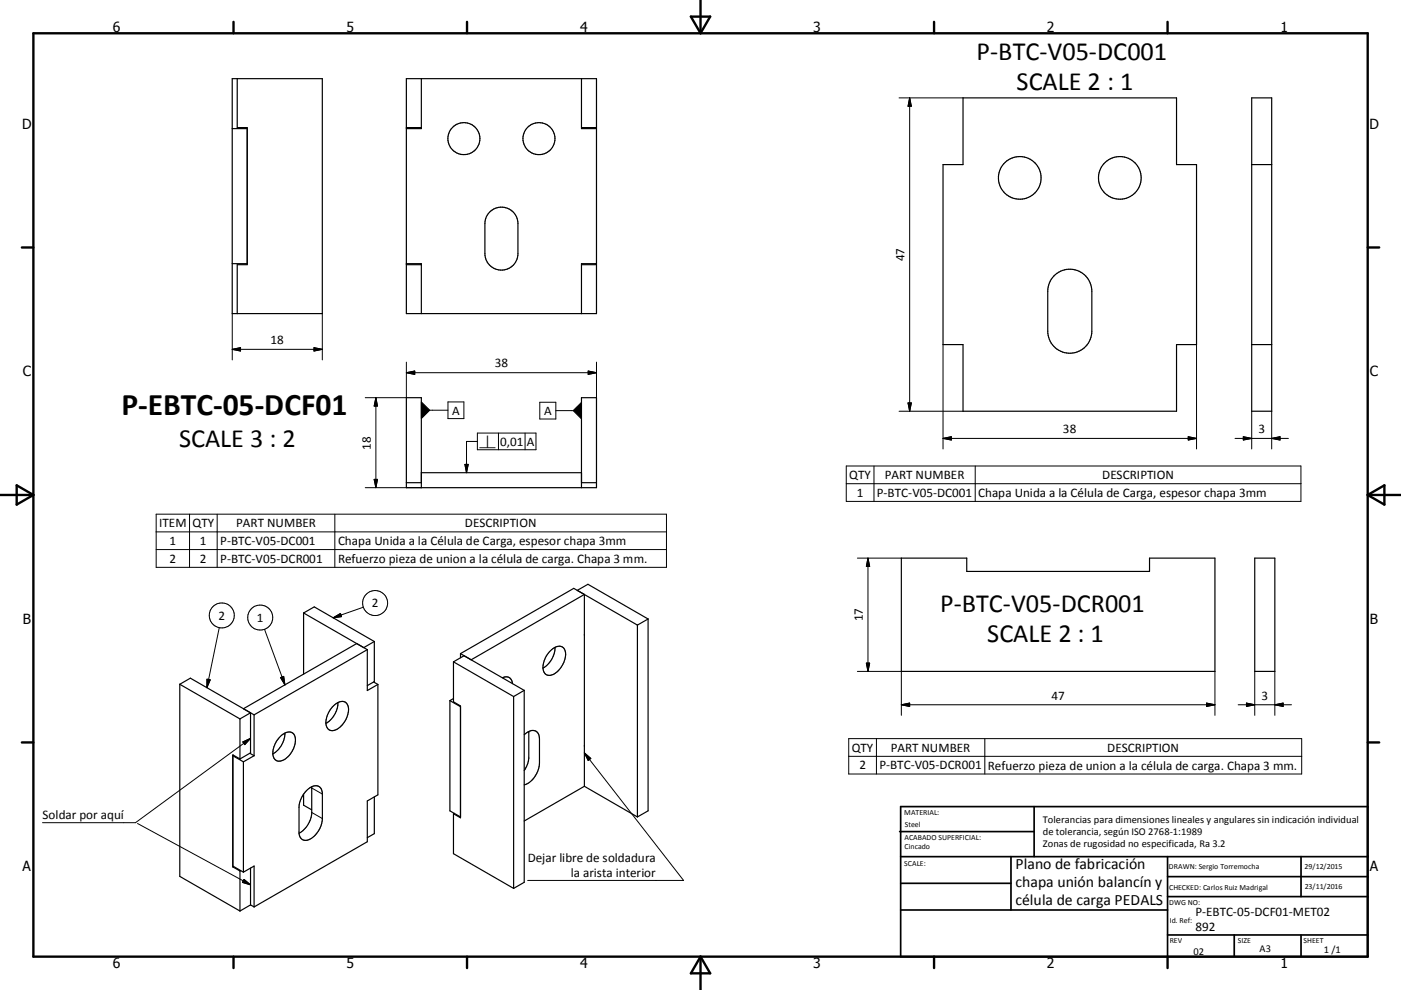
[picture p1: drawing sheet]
<svg xmlns="http://www.w3.org/2000/svg" width="420mm" height="297mm" viewBox="0 0 420 297" stroke-linecap="round" stroke-linejoin="round" font-family="sans-serif">
<g fill="none" stroke="#000" stroke-width=".36">
<path d="M69.6 38.6h4.5M69.6 23.6h27v70.5h-27zM71.1 23.6v14.7h3v41.1h-3v14.7M121.8 23.6h57v70.5h-57zM121.8 38.3h4.5M126.3 23.6v15h-4.5M174.3 23.6v15h4.5M174.3 38.3h4.5M288.7 29.4h64v20h6v54h-6v20h-64v-20h-6v-54h6zM375.3 29.4h6v94h-6zM375.3 49.4h6M69.6 79.1h4.5"/>
<path d="M121.8 79.1h4.5v15M121.8 79.4h4.5M146.7 63.7a4.9 4.9 0 0 1 5.5-1.2 4.9 4.9 0 0 1 3.1 4.6v9a5 5 0 0 1-5 4.9 5 5 0 0 1-4.9-4.9v-9.5l.4-1.6zM174.3 79.4h4.5M178.8 79.1h-4.5v15M316 82.8a6.6 6.6 0 0 1 7.2-1.6 6.6 6.6 0 0 1 4.1 6.2v12a6.6 6.6 0 0 1-6.6 6.6 6.6 6.6 0 0 1-6.6-6.6v-12a6.8 6.8 0 0 1 1.9-4.6zM375.3 103.4h6M121.8 144.8h4.5M126.3 146.3v-27h-4.5v27h57v-27h-4.5v27M126.3 141.8h48M174.3 144.8h4.5M175.2 178.3l-3.2-1.8-33.9 19.6"/>
<path d="M175.2 178.3v57.6M175.2 178.3l-33.9 19.7M270.2 167.4h19.6v4h54.8v-4h19.6v34h-94zM376.2 167.4h6v34h-6zM91 183.9l18.1 10.4 3.1-1.8M91 183.9l3.2-1.8 18 10.4M91 183.9v18.3M110.1 194.9l-3.2-1.8-33.9 19.5 3.2 1.9M110.1 194.9v12.3l3.2-1.9M110.1 194.9l-33.9 19.6M112.2 192.5v12l-2.1 1.2M136 198.6v12l2.1 1.2v33.5l-2.1-1.2"/>
<path d="M136 198.6l18 10.4M138.1 196.1v1.2M138.1 196.1l19.1 11M139.1 196.7l-3.1 1.9M165.1 195.2a2.58 2.58 0 0 1 4.1-.4 6.6 6.6 0 0 1-3.4 7.6 2.03 2.03 0 0 1-2.2-.1 2.03 2.03 0 0 1-.8-2.1 7.6 7.6 0 0 1 2.3-5zM166.4 194.2a7.4 7.4 0 0 1-3.6 6.2M191.1 187.5v57.6M194.3 185.7l-18-10.4-3.2 1.8 18 10.4M194.3 185.7l-3.2 1.8M194.3 185.7v57.6l-3.2 1.8M53.9 205.3l18 10.4M53.9 205.3l3.2-1.8 18 10.4"/>
<path d="M53.9 205.3v57.6l18 10.4M71.9 215.7v12M75.1 213.9v12l-3.2 1.8M75.1 213.9l-3.2 1.8M76.2 214.5v12.2M85.4 219.9a7.3 7.3 0 0 1-3.6 6.3M99.6 212.1a3.1 3.1 0 0 1 4.2-1.2 4.9 4.9 0 0 1-.6 5.8 3.9 3.9 0 0 1-4.5 2.3 3.6 3.6 0 0 1-.5-4.6zM101.3 210.8a7.5 7.5 0 0 1-3.6 6.2M112 204.6l1.3 .7M113.3 205.3v33.2l-3.2 1.8v12.2l-33.9 19.6M134.9 210.2v33.1l3.2 1.8M134.9 210.2l3.2 1.8"/>
<path d="M136 209.6l-1.1 .6M150.6 203.3a1.97 1.97 0 0 1 2.1 0 1.97 1.97 0 0 1 1 1.8M154 209v57.5M157.2 207.1v57.6l-3.2 1.8M157.2 207.1l-3.2 1.9M158.5 219.5v8.1a7.6 7.6 0 0 1-1.3 3.6M70 226.6l-.2 .1 3.2 1.9M71.9 227.7l-2.1-1.2v33.6M73 228.6v33.1M74.9 226l1.3 .7M76.2 226.7l-3.2 1.9M84.1 220.9a2.72 2.72 0 0 1 4-.7 6.1 6.1 0 0 1-2.2 7.2 2.28 2.28 0 0 1-3.9-.3 6.6 6.6 0 0 1 2.1-6.2z"/>
<path d="M91 238.3v3.3l2.5 1.4M92.2 236.9a2.54 2.54 0 0 1 4.1-.2l.4 1.5v7.4a7.1 7.1 0 0 1-4.8 6.5 2.07 2.07 0 0 1-2.3-2.5v-7.3a7.8 7.8 0 0 1 2.6-5.4zM93.5 236.1v8.1a7.7 7.7 0 0 1-3.8 5.8M112.2 239.1v11l-2.1 1.2M157.2 220.4a2.95 2.95 0 0 1 3.8-.8l.5 .8 .2 .8v7.8a7.3 7.3 0 0 1-4.5 6.5M175.2 235.9l-18 10.4M175.2 235.9l15.9 9.2M69.8 259.8l3.2 1.9M70 260l-.2 .1M136 244.1v12l18 10.4M136.2 244l-.2 .1M69.8 260.1l2.1 1.2"/>
<path d="M71.9 261.3v12M72.1 261.2l-.2 .1M73 261.7l3.2-1.9v12.3M75.1 271.5l1.1 .6M75.1 271.5l-3.2 1.8M75.1 260.4v11.1"/>
<circle cx="139.1" cy="41.6" r="4.8"/>
<circle cx="161.6" cy="41.6" r="4.8"/>
<circle cx="305.7" cy="53.4" r="6.4"/>
<circle cx="335.7" cy="53.4" r="6.4"/>
</g>
<g fill="none" stroke="#000" stroke-width=".3">
<path d="M269.5 29.4h19.2M272.7 29.4v94M272.7 29.4l.5 2.5h-1zM69.6 94.1v13.9M96.6 94.1v13.9M69.6 104.8h27M69.6 104.8l2.5-.5v1zM94.1 104.3l2.5 .5-2.5 .5zM112.7 119.3v27M112.7 119.3l.5 2.5h-1zM121.8 111.8h57M121.8 111.8l2.5-.5v1z"/>
<path d="M121.8 108.6v10.7h-12.3M176.3 111.3l2.5 .5-2.5 .5zM178.8 108.6v10.7M282.7 103.4v31.3M358.7 103.4v31.3M128.8 123.1h5.5M134.3 120.6h4.8v5h-4.8zM139.4 139.3h1l-.5 2.5zM143.1 132.4h-3.2v9.4M143.1 129.9h17.6v5h-17.6zM149.4 129.9v5M157.4 129.9v5"/>
<path d="M161.8 120.7h4.8v5h-4.8zM166.6 123.2h5.2M253.7 139.8h136.3v10.6h-136.3zM262 139.8v10.6M269.5 123.4h19.2M272.2 120.9h1l-.5 2.5zM282.7 131.5h76M282.7 131.5l2.5-.5v1zM292.4 139.8v10.6M356.2 131l2.5 .5-2.5 .5zM370.3 131.5h16M372.8 131l2.5 .5-2.5 .5z"/>
<path d="M375.3 123.4v11.3M381.3 131.5l2.5-.5v1zM381.3 123.4v11.3M46.8 154.3h153v15.9h-153zM46.8 159.6h153M56.8 154.3v15.9M65.1 154.3v15.9M100.4 154.3v15.9M109.5 146.3h16.8M112.2 143.8h1l-.5 2.5zM253.7 145.1h136.3M46.8 164.9h153"/>
<path d="M257 167.4h13.2M260.2 167.4v34M260.2 167.4l.5 2.5h-1zM65.7 188.3l-3.7 18M79.3 188.8l6.1 16.7M99.9 185.4l2.2-1.3 .3 .9zM108.9 182.2l-9 3.2M259.7 198.9h1l-.5 2.5zM62.1 203.8l.9 .2-1 2.3zM84.1 203.3l.9-.4 .4 2.6zM257 201.4h13.2v13.2M270.2 211.4l2.5-.5v1z"/>
<path d="M270.2 211.4h94M361.7 210.9l2.5 .5-2.5 .5zM364.2 201.4v13.2M371.2 211.4h16M373.7 210.9l2.5 .5-2.5 .5zM376.2 201.4v13.2M382.2 211.4l2.5-.5v1zM382.2 201.4v13.2M72.8 222.6l2.3-1.1-1.7 1.9zM75.1 221.5l-34.5 25.3h-27.9M93.5 236.4l3.2 1.8M175.2 225.9l29.7 38.2h-46.7"/>
<path d="M175.2 225.9l1.9 1.6-.8 .7zM254.5 221.6h135.8v10.6h-135.8zM254.5 226.9h135.8M262.8 221.6v10.6M295.3 221.6v10.6M41.2 247.1l33.9 18.4M93.5 243.8l3.2 1.8M73.2 263.8l1.9 1.7-2.4-.8z"/>
<circle cx="66.5" cy="184.6" r="3.7"/>
<circle cx="78" cy="185.3" r="3.8"/>
<circle cx="112.5" cy="180.9" r="3.8"/>
</g>
<g fill="none" stroke="#000" stroke-width=".71">
<path d="M10 10h400v277h-400zM70 6.6v3.4M140 6.6v3.4M207.1 5h5.8l-2.9 5zM210 0v10M280 6.6v3.4M350 6.6v3.4M6.6 74.2h3.4M410 74.2h3.5M0 148.5h10M5 145.6l5 2.9-5 2.9zM410 148.5h10.1"/>
<path d="M410 148.5l5.1-2.9v5.8zM6.6 222.7h3.4M410 222.7h3.5M70 287v3.4M140 287v3.4M210 287v10M210 287l2.9 5h-5.8zM280 287v3.4M350 287v3.4"/>
</g>
<g fill="none" stroke="#000" stroke-width=".51">
<path d="M269.7 249.5h40.3M270 242h140v45h-140zM270 257h140M303.1 257v16M310 242v15M350 257v30M390.1 257v12M270 265h33.1M270 273h80M350 269h60M350 263h60M350 280.5h60"/>
<path d="M370 280.5v6.5M390.1 280.5v6.5"/>
</g>
<g fill="#000" stroke="#000" stroke-width=".3">
<path d="M272.7 29.4l.5 2.5h-1zM69.6 104.8l2.5-.5v1zM94.1 104.3l2.5 .5-2.5 .5zM121.8 111.8l2.5-.5v1zM176.3 111.3l2.5 .5-2.5 .5zM112.7 119.3l.5 2.5h-1zM126.3 120.6l2.5 2.5-2.5 2.5zM139.4 139.3h1l-.5 2.5zM174.3 120.7v5l-2.5-2.5zM272.2 120.9h1l-.5 2.5zM282.7 131.5l2.5-.5v1zM356.2 131l2.5 .5-2.5 .5z"/>
<path d="M372.8 131l2.5 .5-2.5 .5zM381.3 131.5l2.5-.5v1zM112.2 143.8h1l-.5 2.5zM260.2 167.4l.5 2.5h-1zM99.9 185.4l2.2-1.3 .3 .9zM259.7 198.9h1l-.5 2.5zM62.1 203.8l.9 .2-1 2.3zM84.1 203.3l.9-.4 .4 2.6zM270.2 211.4l2.5-.5v1zM361.7 210.9l2.5 .5-2.5 .5zM373.7 210.9l2.5 .5-2.5 .5zM382.2 211.4l2.5-.5v1z"/>
<path d="M72.8 222.6l2.3-1.1-1.7 1.9zM175.2 225.9l1.9 1.6-.8 .7zM73.2 263.8l1.9 1.7-2.4-.8z"/>
</g>
<text font-size="9.4" x="36.4" y="124.6">P-EBTC-05-DCF01</text>
<g font-size="7.9">
<text x="292.8" y="18.1">P-BTC-V05-DC001</text>
<text x="304.8" y="27.1">SCALE 2 : 1</text>
<text x="53.7" y="134.2">SCALE 3 : 2</text>
<text x="281.9" y="183.6">P-BTC-V05-DCR001</text>
<text x="296" y="192.5">SCALE 2 : 1</text>
</g>
<g font-size="4.7">
<text x="304.5" y="260.9">Plano de fabricación</text>
<text x="304.5" y="266.2">chapa unión balancín y</text>
<text x="304.5" y="271.6">célula de carga PEDALS</text>
</g>
<g font-size="4.2">
<text x="33.9" y="9.6">6</text>
<text x="103.9" y="9.6">5</text>
<text x="173.9" y="9.6">4</text>
<text x="243.8" y="9.6">3</text>
<text x="313.9" y="9.6">2</text>
<text x="383.9" y="9.6">1</text>
<text x="6.7" y="38.7">D</text>
<text x="410.5" y="38.7">D</text>
<text x="6.9" y="112.9">C</text>
<text x="410.7" y="112.9">C</text>
<text x="6.9" y="187.1">B</text>
<text x="410.7" y="187.1">B</text>
<text x="6.8" y="261.4">A</text>
<text x="410.7" y="261.4">A</text>
<text x="33.9" y="290.4">6</text>
<text x="103.9" y="290.4">5</text>
<text x="173.9" y="290.4">4</text>
<text x="243.8" y="290.4">3</text>
<text x="313.9" y="290.4">2</text>
<text x="383.9" y="290.4">1</text>
</g>
<g font-size="3.9">
<text x="271.2" y="78.4" transform="rotate(-90 271.2 78.4)">47</text>
<text x="81.1" y="103.3">18</text>
<text x="148.3" y="110.2">38</text>
<text x="135.6" y="124.4">A</text>
<text x="163.2" y="124.5">A</text>
<text x="318.7" y="130">38</text>
<text x="377.3" y="130">3</text>
<text x="111.2" y="134.9" transform="rotate(-90 111.2 134.9)">18</text>
<text x="149.9" y="133.7">0,01</text>
<text x="157.9" y="133.7">A</text>
<text x="254.6" y="143.8">QTY</text>
<text x="265.3" y="143.8">PART NUMBER</text>
<text x="330.5" y="143.8">DESCRIPTION</text>
<text x="256.9" y="149">1</text>
<text x="262.9" y="149">P-BTC-V05-DC001</text>
<text x="293.3" y="149.1">Chapa Unida a la Célula de Carga, espesor chapa 3mm</text>
<text x="47.8" y="158.2">ITEM</text>
<text x="57.7" y="158.2">QTY</text>
<text x="70.8" y="158.2">PART NUMBER</text>
<text x="139.4" y="158.2">DESCRIPTION</text>
<text x="50.8" y="163.5">1</text>
<text x="59.9" y="163.5">1</text>
<text x="66" y="163.5">P-BTC-V05-DC001</text>
<text x="101.3" y="163.6">Chapa Unida a la Célula de Carga, espesor chapa 3mm</text>
<text x="50.8" y="168.8">2</text>
<text x="59.9" y="168.8">2</text>
<text x="66" y="168.8">P-BTC-V05-DCR001</text>
<text x="101.3" y="168.9">Refuerzo pieza de union a la célula de carga. Chapa 3 mm.</text>
<text x="65.5" y="185.9">2</text>
<text x="111.5" y="182.2">2</text>
<text x="77" y="186.5">1</text>
<text x="258.7" y="186.4" transform="rotate(-90 258.7 186.4)">17</text>
<text x="315.2" y="209.9">47</text>
<text x="378.2" y="209.9">3</text>
<text x="255.4" y="225.5">QTY</text>
<text x="267" y="225.5">PART NUMBER</text>
<text x="332" y="225.5">DESCRIPTION</text>
<text x="257.6" y="230.8">2</text>
<text x="263.7" y="230.8">P-BTC-V05-DCR001</text>
<text x="296.2" y="230.9">Refuerzo pieza de union a la célula de carga. Chapa 3 mm.</text>
<text x="12.8" y="245.8">Soldar por aquí</text>
<text x="158.2" y="258.6">Dejar libre de soldadura</text>
<text x="171.1" y="263.1">la arista interior</text>
<text x="358.4" y="274.9">P-EBTC-05-DCF01-MET02</text>
<text x="358.4" y="279.4">892</text>
</g>
<text font-size="3.3" x="143.6" y="134.3">⟂</text>
<g font-size="3.1">
<text x="312.7" y="246.8">Tolerancias para dimensiones lineales y angulares sin indicación individual</text>
<text x="312.7" y="250.4">de tolerancia, según ISO 2768-1:1989</text>
<text x="312.7" y="254">Zonas de rugosidad no especificada, Ra 3.2</text>
<text x="357.8" y="286.5">02</text>
<text x="377.6" y="285.6">A3</text>
<text x="396.9" y="285.9">1 /1</text>
</g>
<g font-size="2.4">
<text x="271.1" y="244.4">MATERIAL:</text>
<text x="271.2" y="252">ACABADO SUPERFICIAL:</text>
<text x="271.3" y="248">Steel</text>
<text x="271.2" y="254.7">Cincado</text>
<text x="271.1" y="259.7">SCALE:</text>
<text x="350.4" y="260.8">DRAWN: Sergio Torremocha</text>
<text x="391.1" y="260.6">29/12/2015</text>
<text x="350.5" y="266.9">CHECKED: Carlos Ruiz Madrigal</text>
<text x="391.2" y="266.7">23/11/2016</text>
<text x="350.5" y="271.4">DWG NO:</text>
<text x="350.7" y="276.9">Id. Ref:</text>
<text x="350.7" y="282.8">REV</text>
<text x="371.1" y="282.9">SIZE</text>
<text x="390.8" y="283">SHEET</text>
</g>
</svg>
